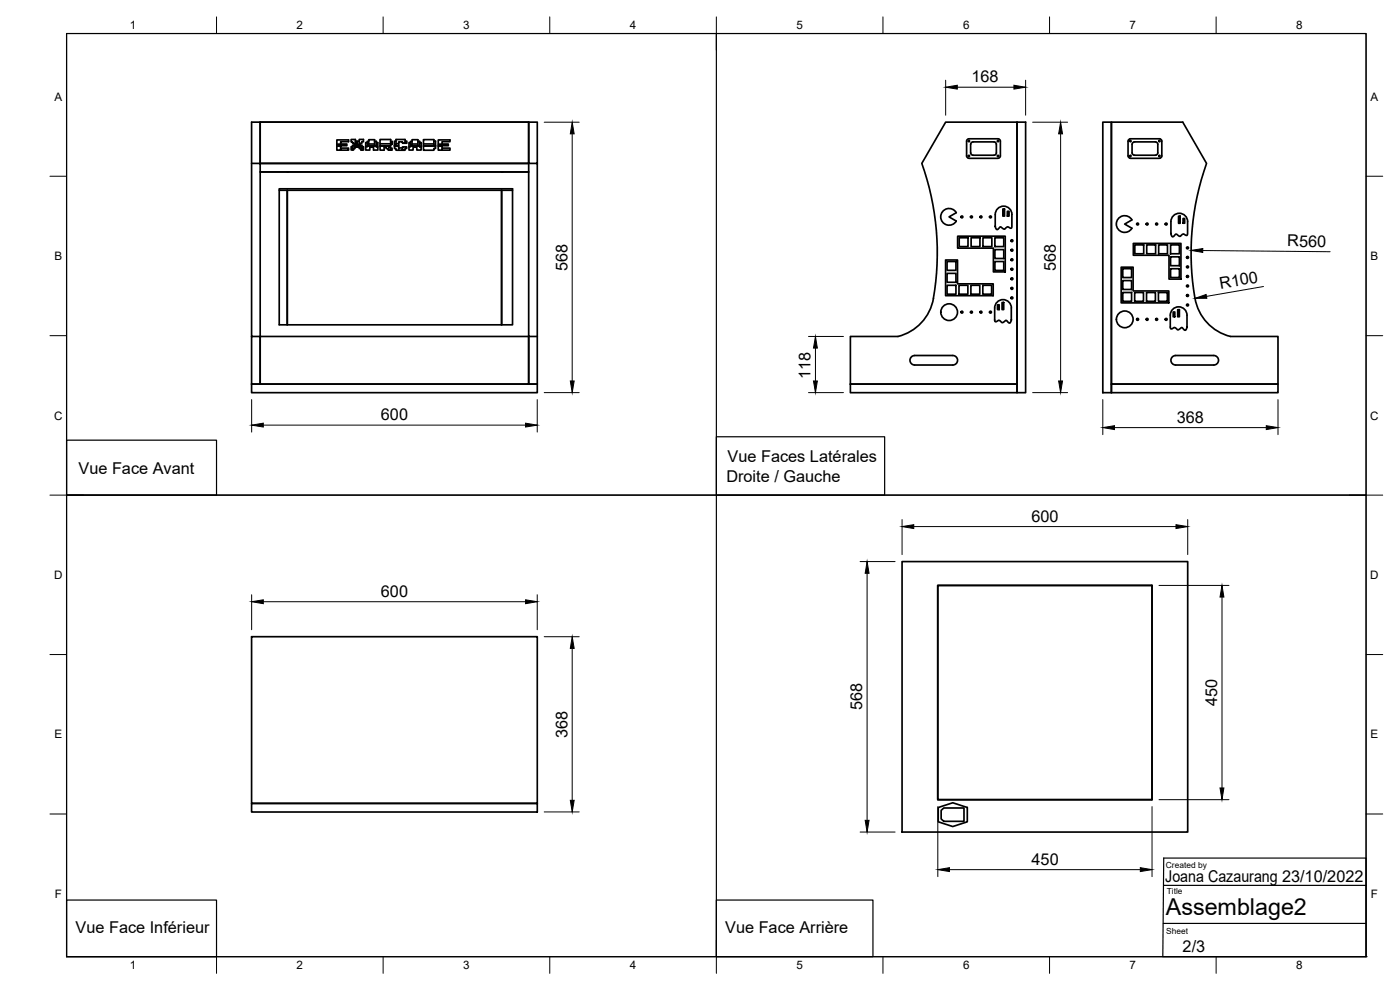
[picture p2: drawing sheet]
<svg xmlns="http://www.w3.org/2000/svg" width="420mm" height="297mm" viewBox="0 0 420 297" stroke-linecap="round" stroke-linejoin="round" font-family="sans-serif">
<!-- layer: Visible -->
<g fill="none" stroke="#000" stroke-width=".51">
<path d="M78.1 36.6h80.6v12.4h-80.6zM305.2 36.6h2.6v81.2h-2.6zM331 36.6h2.5v81.2h-2.5zM75.5 49h2.6v52M78.1 51.6h80.6M83.8 56.6h70v40.9h-70zM83.8 57.1h70M86.2 57.1v40.4M101.1 43.3l1.1-.1v-.7h2.4v-.5h-3.5v3h3.5v-.6h-2.4v.6M101.1 43.8h1.1M102.2 43.7v-.5h1.9v.5h-1.9v.7M105.8 44h-.4v1h.7v-.4h.4v-.5h.5v-.4h.2v.4h.6v.5h.5v.4h.8v-1h-.5v1"/>
<path d="M105.8 44.9h.3M106.3 43.6h-.5v1.4M106.3 43.1h.4M106.3 43.8h.7M106.7 42.4v-.5h-1.3v.7h.4v.4h.5v1.6M107.1 42.8v-.4h-.4v1.3h.4l.1-.9M107.2 43.8h.9M107.8 42.4h-.6v1.7M107.8 43.1h.3M108.1 43.6v-.6h.5v-.5h.5v-.7h-1.3v1.9h-.6M108.3 44.9h.3M108.6 44v-.4h-.5v1"/>
<path d="M110.2 42.8h-.5v2.2h1.3v-.8h1.1v.8h1.3v-2.2h-.5v1.3h.5M110.2 43.8h2.7M110.7 42.4h-.5v1.7h-.5M110.7 43.2h1.7M112.4 42.4v-.5h-1.7v1.8h-.5M112.9 42.8v-.4h-.5v1.3h.5M114.1 43.1h3.1M114.1 43.8h1.2M115.4 43.8h1.3M117.2 42.4v-.5h-3.2l.1 3.1h1.2v-1.2h.1v.4h.5v.4h.6v.4h1.2v-.5h-.5v.5M117.2 44.5v-.4h-.5v.9M117.2 43.3v-.9h.5v.9h-.5v.5h-.5v.3"/>
<path d="M118.4 43.8h1.3M118.9 42.3h-.5v2.3h.5v.5h2.7v-.5h.4v-.5h-1.2v1M118.9 43.1h.8M120.8 44.4h-1.1v.7M121.6 42.3v-.4h-2.7v1.7h-.5M121.6 43v-.7h.5v.7h-1.3v-.4h-1.1v1.8M123.2 42.8h-.5v2.2h1.3v-.8h1.1v.8h1.3v-2.2h-.5v1.3h.5M123.2 43.8h2.7M123.7 42.4h-.5v1.7h-.5M123.7 43.2h1.7M125.4 42.4v-.5h-1.7v1.8h-.5M125.9 42.8v-.4h-.5v1.3h.5"/>
<path d="M127.1 43.2h3.1M127.1 43.8h3.6M130.2 42.3h.5v2.2h-.5v.6h-3.1v-3.2h3.1v1.7h.5M131.5 43.3l1.2-.1v-.7h2.3v-.5h-3.5v3h3.5v-.6h-2.3v.6M131.5 43.8h1.2M132.7 43.7v-.5h1.8v.5h-1.8v.7M150.5 57.1v40.4M161.2 49h-2.5v-12.4h2.5v78.6h-2.5v-14.2M290.1 46.8l.2 .5 .5 .2h8.7l.5-.2 .2-.5M290.1 42.4v4.4M290.1 42.4l.2-.6 .5-.2h8.7l.5 .2 .2 .6M291.3 43.3v2.6"/>
<path d="M291.3 43.3l.2-.5 .5-.2h6.6l.4 .7v2.6l-.2 .5-.5 .2h-6.3l-.5-.2-.2-.5M300.2 42.4v4.4M338.5 42.4v4.4M338.6 42.4l.2-.6 .5-.2h8.7l.5 .2 .2 .6M338.6 46.8l.2 .5 .5 .2h8.7l.5-.2 .2-.5M339.7 43.3v2.6M339.8 43.3l.2-.5 .5-.2h6.5l.5 .7v2.6l-.2 .5-.5 .2h-6.3l-.5-.2-.2-.5M348.7 42.4v4.4M283.8 78h3.6v7.2h10.7v3.5h-14.3zM284.2 78.5h2.7v2.6h-2.7zM287 63.8a2.51 2.51 0 0 0-3.8-.7 2.51 2.51 0 0 0 0 3.9 2.51 2.51 0 0 0 3.8-.7l-2.2-1.2 2.2-1.3M287.4 70.9h14.3v10.7h-3.6v-7.1h-10.7z"/>
<path d="M287.9 71.3h2.6v2.7h-2.6zM291.4 71.3h2.7v2.7h-2.7zM295 71.3h2.7v2.7h-2.7zM298.6 71.3h2.6v2.7h-2.6zM298.6 74.9h2.6v2.7h-2.6zM298.6 78.5h2.6v2.6h-2.6zM298.7 67.9h.1M299.6 62.4a2.49 2.49 0 0 1 2.7-.3 2.49 2.49 0 0 1 1.4 2.3l-.1 4-.4 .1-.8-.4-.9 .7-.7-.4a.57 .57 0 0 0-.6-.3 .57 .57 0 0 0-.5 .5l-.6 .3-.4-.9v-3.6a2.5 2.5 0 0 1 .9-2zM301 62.7h.5v2.1h-.5zM302.3 63.4h.5v1.4h-.5zM335.9 65.3a2.51 2.51 0 0 1 3.8 .7l-2.2 1.2 2.2 1.3a2.51 2.51 0 0 1-3.8 .6 2.51 2.51 0 0 1 0-3.8zM340.1 73h14.3v10.7h-3.6v-7.1h-10.7z"/>
<path d="M340.6 73.5h2.6v2.6h-2.6zM344.1 73.5h2.7v2.6h-2.7zM347.7 73.5h2.7v2.6h-2.7zM351.3 73.5h2.6v2.6h-2.6zM351.3 77.1h2.6v2.6h-2.6zM351.4 70.1h.1M351.4 66.5l.1 3.9 .4 .6 .7-.5a.52 .52 0 0 1 .6-.3 .52 .52 0 0 1 .4 .5l.5 .2 .9-.7 1 .4h.3l.1-4.1M351.4 66.5a2.51 2.51 0 0 1 2.5-2.5 2.51 2.51 0 0 1 2.5 2.5M353.7 64.9h.5v2.1h-.5zM355 65.6h.5v1.4h-.5zM284.2 85.6h2.7v2.7h-2.7zM284.2 82h2.7v2.7h-2.7z"/>
<path d="M287.8 85.6h2.7v2.7h-2.7zM291.4 85.6h2.6v2.7h-2.6zM295 85.6h2.6v2.7h-2.6zM299.4 91.4h.5v1.5h-.5zM300.7 90.7h.5v2.2h-.5zM303.5 92.4a2.51 2.51 0 0 0-2.5-2.5 2.51 2.51 0 0 0-2.5 2.5l.1 4 .4 .1 .8-.4 1.1 .7 .6-.4a.49 .49 0 0 1 .5-.3 .49 .49 0 0 1 .4 .4l.6 .4 .5-.7v-3.8M303.5 96h.1M336.5 80.2h3.6v7.1h10.7v3.6h-14.3zM337 87.8h2.6v2.6h-2.6zM337 80.6h2.6v2.7h-2.6zM337 84.2h2.6v2.7h-2.6zM340.5 87.8h2.7v2.6h-2.7z"/>
<path d="M344.1 87.8h2.7v2.6h-2.7zM347.7 87.8h2.6v2.6h-2.6zM351.2 94.6l.1 4 .4 .1 .8-.4 1 .7 .6-.4a.58 .58 0 0 1 .6-.3 .58 .58 0 0 1 .5 .5l.6 .2 .4-.7v-3.7M351.2 94.6a2.51 2.51 0 0 1 2.5-2.5 2.51 2.51 0 0 1 2.5 2.5M351.3 80.6h2.6v2.7h-2.6zM352.1 93.6h.5v1.4h-.5zM353.4 92.9h.5v2.1h-.5zM356.2 98.1h.1M75.5 115.2h85.7v2.6h-85.7zM75.5 101h2.6v14.2h-2.6v-78.6h2.6v12.4h80.6v52h2.5M78.1 101h80.6v14.2h-80.6zM255.2 115.2h50v2.6h-50z"/>
<path d="M269.5 101a14.7 14.7 0 0 0 11-14 79.7 79.7 0 0 0-3.9-38l7.2-12.4h21.4v78.6h-50v-14.2h14.3M273.7 106.9l.8-.2h11.5a1.43 1.43 0 0 1 1.4 1.4 1.43 1.43 0 0 1-1.5 1.4h-11.4a1.43 1.43 0 0 1-1.3-1 1.43 1.43 0 0 1 .5-1.6zM333.5 115.2h50v2.6h-50zM351.7 107.3l1.1-.6h11.5a1.43 1.43 0 0 1 1.4 1.4 1.43 1.43 0 0 1-1.4 1.4h-11.5a1.43 1.43 0 0 1-1.2-.8 1.43 1.43 0 0 1 .1-1.4zM369.3 101a14.8 14.8 0 0 1-11.1-14 80.5 80.5 0 0 1 3.9-38l-7.1-12.4h-21.5v78.6h50v-14.2h-14.2M270.7 168.5h85.7v81.1h-85.7zM281.4 175.6h64.3v64.3h-64.3zM75.5 191h85.7v50.1h-85.7zM75.5 241.1h85.7v2.5h-85.7zM281.6 242.3l4.3-1.4 4.4 1.4v4.3l-4.4 1.4-4.3-1.4zM282.4 243.1l.8-.7h6.1v4h-6.1l-.8-.7z"/>
<circle cx="290.8" cy="42.4" r=".18"/>
<circle cx="290.8" cy="46.8" r=".18"/>
<circle cx="299.5" cy="46.8" r=".18"/>
<circle cx="299.5" cy="42.4" r=".18"/>
<circle cx="339.3" cy="42.4" r=".18"/>
<circle cx="339.3" cy="46.8" r=".18"/>
<circle cx="348" cy="46.8" r=".18"/>
<circle cx="348" cy="42.4" r=".18"/>
<circle cx="288.7" cy="65.1" r=".29"/>
<circle cx="291.5" cy="65.1" r=".29"/>
<circle cx="294.4" cy="65.1" r=".29"/>
<circle cx="297.3" cy="65.1" r=".29"/>
<circle cx="303.7" cy="75.1" r=".29"/>
<circle cx="303.7" cy="77.9" r=".29"/>
<circle cx="303.7" cy="72.2" r=".29"/>
<circle cx="341.4" cy="67.2" r=".29"/>
<circle cx="344.3" cy="67.2" r=".29"/>
<circle cx="347.1" cy="67.2" r=".29"/>
<circle cx="350" cy="67.2" r=".29"/>
<circle cx="356.4" cy="74.4" r=".29"/>
<circle cx="356.4" cy="77.2" r=".29"/>
<circle cx="284.9" cy="93.7" r="2.51"/>
<circle cx="288.7" cy="93.7" r=".29"/>
<circle cx="291.5" cy="93.7" r=".29"/>
<circle cx="294.4" cy="93.7" r=".29"/>
<circle cx="297.3" cy="93.7" r=".29"/>
<circle cx="303.7" cy="80.8" r=".29"/>
<circle cx="303.7" cy="86.5" r=".29"/>
<circle cx="303.7" cy="89.4" r=".29"/>
<circle cx="303.7" cy="83.6" r=".29"/>
<circle cx="337.6" cy="95.8" r="2.51"/>
<circle cx="341.4" cy="95.8" r=".29"/>
<circle cx="344.3" cy="95.8" r=".29"/>
<circle cx="347.1" cy="95.8" r=".29"/>
<circle cx="350" cy="95.8" r=".29"/>
<circle cx="356.4" cy="80.1" r=".29"/>
<circle cx="356.4" cy="91.5" r=".29"/>
<circle cx="356.4" cy="88.7" r=".29"/>
<circle cx="356.4" cy="82.9" r=".29"/>
<circle cx="356.4" cy="85.8" r=".29"/>
</g>
<g fill="#000">
<circle cx="86.2" cy="51.6" r=".25"/>
<circle cx="150.5" cy="51.6" r=".25"/>
</g>
<!-- layer: BORDER -->
<g fill="none" stroke="#000" stroke-width=".3">
<path d="M20 10.1h390v276.9h-390zM65 5.1v5M115 5.1v5M165 5.1v5M215 5.1v10M265 5.1v5M315 5.1v5M365 5.1v5M15 52.9h5M410 52.9h5M15 100.7h5M410 100.7h5"/>
<path d="M15 148.6h10M405 148.6h10M15 196.4h5M410 196.4h5M15 244.2h5M410 244.2h5M65 287v5M115 287v5M165 287v5M215 282.1v9.9M265 287v5M315 287v5"/>
<path d="M365 287v5"/>
</g>
<!-- layer: TITLEBLOCK -->
<path d="M349.2 257.5h60.8v29.5h-61l.2-29.5M349.1 277.1h60.9M349.3 265.6h60.8" fill="none" stroke="#000" stroke-width=".36"/>
<circle cx="410" cy="287" r=".18" fill="#000"/>
<!-- layer: Sketch2 -->
<path d="M20 10.1h390v138.5h-390zM215 10.1v276.9M20 148.6h390v138.4h-390z" fill="none" stroke="#000" stroke-width=".36"/>
<!-- layer: Sketch3 -->
<path d="M20 132.1h45v16.5h-45zM215 131h50.5v17.6h-50.5zM20 270.1h45v16.9h-45zM215 270.1h47v16.9h-47z" fill="none" stroke="#000" stroke-width=".36"/>
<!-- layer: FD_Dimensions -->
<g fill="none" stroke="#000" stroke-width=".3">
<path d="M163.3 36.7h10.5M283.8 24.1v10.5M287.3 26.2h17M307.8 24.1v10.5M309.9 36.7h10.5M171.7 40.2v74.1M318.3 40.2v74.1M361 75.2l38.2 .3M379.2 86l-17.1 2.9M75.5 119.9v9.8M161.2 119.9v9.8M163.3 117.8h10.5"/>
<path d="M242.6 117.8h10.5M242.6 101h10.5M244.7 104.4v9.9M309.9 117.8h10.5M331 119.9v10.5M383.5 119.9v10.5M79 127.6h78.7M334.5 128.3h45.5M270.7 155.9v10.5M274.2 158h78.7M356.4 155.9v10.5M75.5 178.4v10.5"/>
<path d="M161.2 178.4v10.5M258.1 168.5h10.5M260.2 172v74.1M347.8 175.6h21M366.7 179.1v57.3M79 180.5h78.7M163.3 191h10.5M171.7 194.5v45.6M347.8 239.9h21M163.3 243.6h10.5M258.1 249.6h10.5M281.5 242v21"/>
<path d="M345.7 242v21M284.9 260.9h57.3"/>
</g>
<g fill="#000" stroke="#000" stroke-width=".3">
<path d="M283.8 26.2l3.5-.6v1.1zM304.3 25.6l3.5 .6-3.5 .5zM171.7 36.7l.6 3.5h-1.1zM318.3 36.7l.6 3.5h-1.2zM357.5 75.1l3.5-.5v1.1zM358.6 89.5l3.4-1.1 .2 1.1zM171.2 114.3h1.1l-.6 3.5zM244.1 114.3h1.2l-.6 3.5zM244.7 101l.6 3.4h-1.2zM317.7 114.3h1.2l-.6 3.5zM75.5 127.6l3.5-.6v1.1zM157.7 127l3.5 .6-3.5 .5z"/>
<path d="M331 128.3l3.5-.6v1.2zM380 127.7l3.5 .6-3.5 .6zM270.7 158l3.5-.6v1.2zM352.9 157.4l3.5 .6-3.5 .6zM75.5 180.5l3.5-.5v1.1zM157.7 180l3.5 .5-3.5 .6zM260.2 168.5l.6 3.5h-1.1zM366.7 175.6l.6 3.5h-1.2zM171.7 191l.6 3.5h-1.1zM366.1 236.4h1.2l-.6 3.5zM171.2 240.1h1.1l-.6 3.5zM259.7 246.1h1.1l-.6 3.5z"/>
<path d="M281.5 260.9l3.4-.6v1.2zM342.2 260.3l3.5 .6-3.5 .6z"/>
</g>
<text font-size="7" x="349.9" y="274.7">Assemblage2</text>
<g font-size="4.9">
<text x="291.5" y="24.7">168</text>
<text x="386.3" y="73.9" transform="rotate(1 386.3 73.9)">R560</text>
<text x="170.3" y="81.3" transform="rotate(-90 170.3 81.3)">568</text>
<text x="316.8" y="81.3" transform="rotate(-90 316.8 81.3)">568</text>
<text x="366.3" y="86.7" transform="rotate(-10 366.3 86.7)">R100</text>
<text x="243.3" y="113.6" transform="rotate(-90 243.3 113.6)">118</text>
<text x="114.3" y="126.1">600</text>
<text x="353.2" y="126.8">368</text>
<text x="23.6" y="142.4">Vue Face Avant</text>
<text x="218.4" y="138.6">Vue Faces Latérales</text>
<text x="218" y="144.5">Droite / Gauche</text>
<text x="309.5" y="156.5">600</text>
<text x="114.3" y="179.1">600</text>
<text x="258.8" y="213.1" transform="rotate(-90 258.8 213.1)">568</text>
<text x="365.3" y="211.8" transform="rotate(-90 365.3 211.8)">450</text>
<text x="170.3" y="221.4" transform="rotate(-90 170.3 221.4)">368</text>
<text x="309.6" y="259.5">450</text>
<text x="349.7" y="264.6">Joana Cazaurang 23/10/2022</text>
<text x="22.7" y="279.8">Vue Face Inférieur</text>
<text x="217.6" y="280">Vue Face Arrière</text>
<text x="354.9" y="285.6">2/3</text>
</g>
<g font-size="3.5">
<text x="39" y="8.8">1</text>
<text x="89" y="8.8">2</text>
<text x="139" y="8.8">3</text>
<text x="189" y="8.8">4</text>
<text x="239" y="8.8">5</text>
<text x="289" y="8.8">6</text>
<text x="339" y="8.8">7</text>
<text x="389" y="8.8">8</text>
<text x="16.3" y="30.2">A</text>
<text x="411.3" y="30.2">A</text>
<text x="16.3" y="78">B</text>
<text x="411.3" y="78">B</text>
<text x="16.2" y="125.9">C</text>
<text x="411.2" y="125.9">C</text>
<text x="16.2" y="173.7">D</text>
<text x="411.2" y="173.7">D</text>
<text x="16.3" y="221.6">E</text>
<text x="411.3" y="221.6">E</text>
<text x="16.4" y="269.4">F</text>
<text x="411.4" y="269.4">F</text>
<text x="39" y="290.8">1</text>
<text x="89" y="290.8">2</text>
<text x="139" y="290.8">3</text>
<text x="189" y="290.8">4</text>
<text x="239" y="290.8">5</text>
<text x="289" y="290.8">6</text>
<text x="339" y="290.8">7</text>
<text x="389" y="290.8">8</text>
</g>
<g font-size="2.5">
<text x="349.9" y="260.3">Created by</text>
<text x="350.2" y="268.3">Title</text>
<text x="350" y="280.1">Sheet</text>
</g>
</svg>
